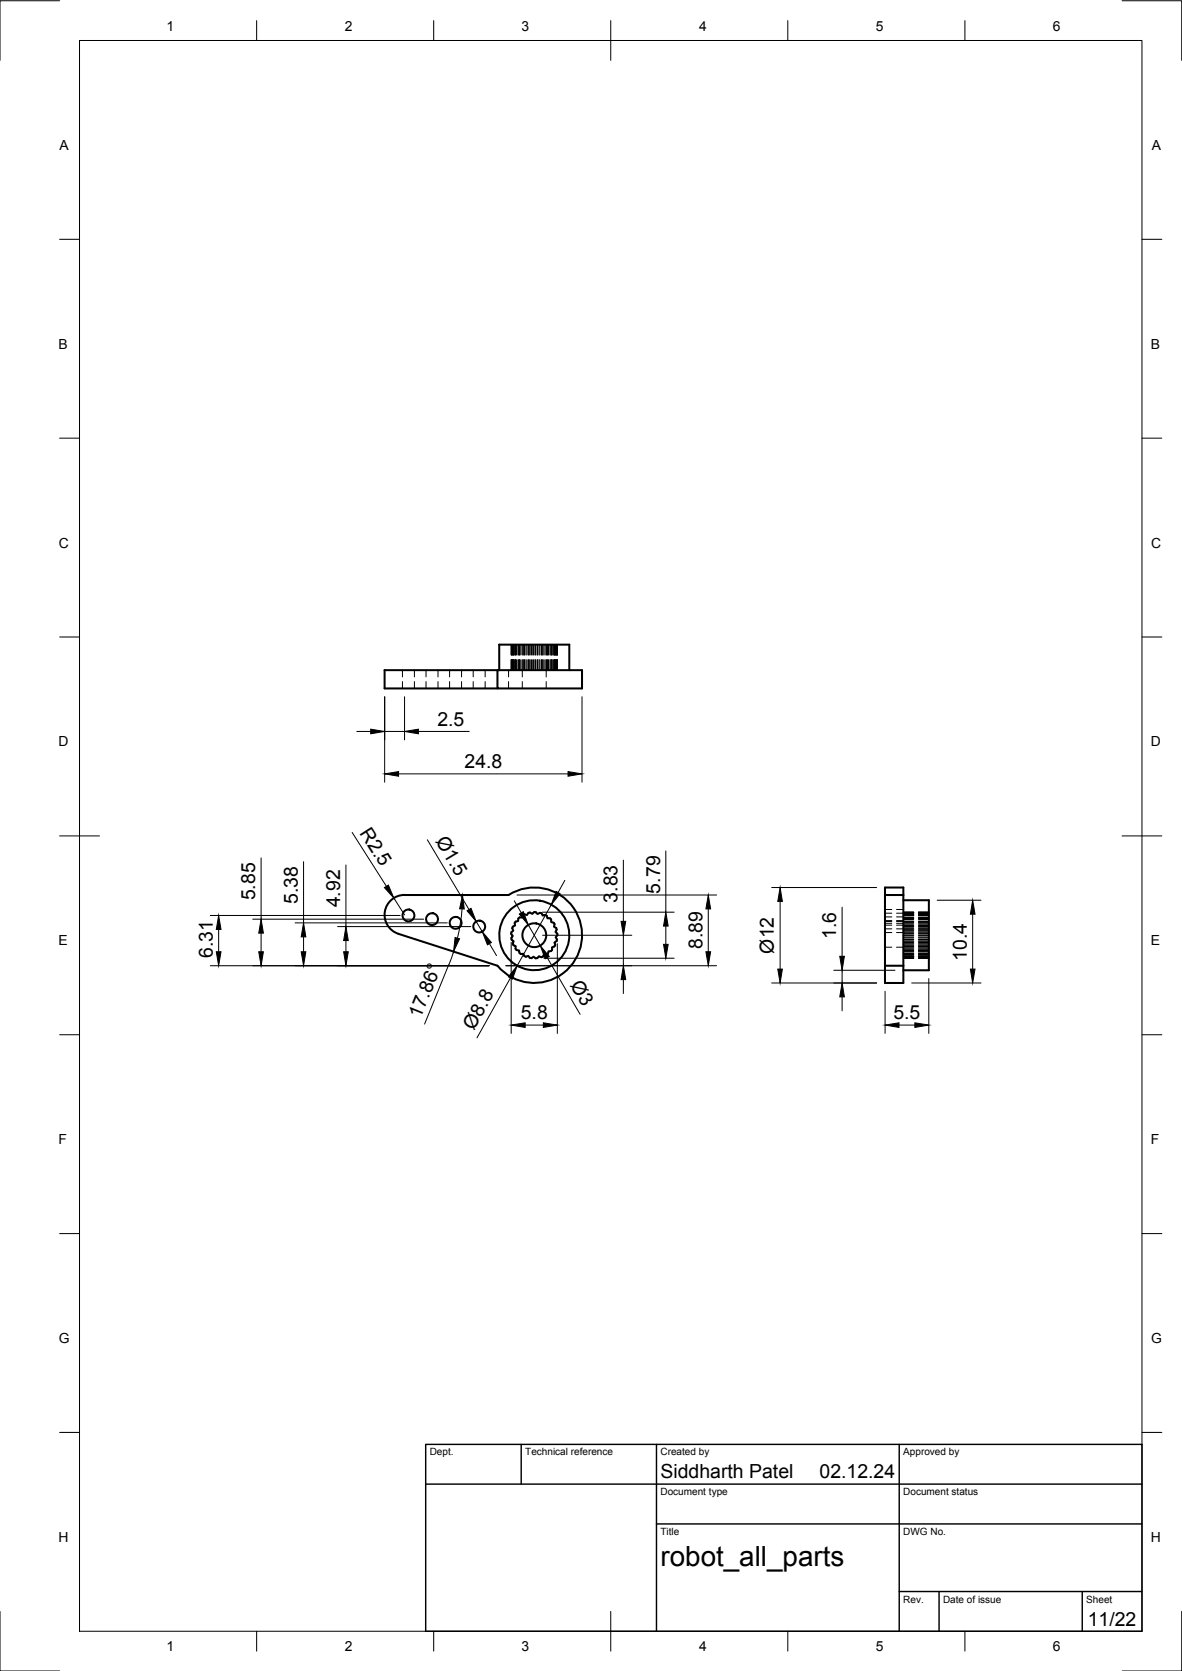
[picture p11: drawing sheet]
<svg xmlns="http://www.w3.org/2000/svg" width="297mm" height="420mm" viewBox="0 0 297 420" stroke-linecap="round" stroke-linejoin="round" font-family="sans-serif">
<!-- layer: Visible -->
<g fill="none" stroke="#000" stroke-width=".51">
<path d="M125 168.5h21.3v4.6h-21.3zM125 168.5h-28.4v4.6h28.4M125.5 168.5v-6.4h17.6v6.4M127.8 225a12 12 0 0 1 16.3 3.3 12 12 0 0 1-2.6 16.4 12 12 0 0 1-16.5-1.9l-24.9-8a5 5 0 0 1-3.4-5.5 5 5 0 0 1 5-4.3h26.1M128.5 234.4v.4l.4 .5-.4 .6 .1 .4 .5 .4-.2 .6 .1 .4 .6 .2v.6l.2 .4 .7 .1v.6l.4 .3 .6-.1 .5 .7 .8-.2 .3 .6h.5l.5-.3 .5 .4M129.6 231.7l-.3 .4 .1 .6-.5 .3-.2 .4 .3 .6-.5 .4M130.6 230.7l-.3 .3-.1 .6-.6 .1M131.4 230.1l-.2 .6h-.6M131.8 229.9l-.4 .2M132.8 229.6l-.4 .5-.6-.2M134.2 229.4l-.4 .4-.6-.4-.4 .1M134.2 229.3l.5 .1 .4 .4 .6-.3"/>
<path d="M135.7 229.5l.4 .1 .3 .6 .8-.1 .4 .8h.6l.3 .3M137.7 239.8l-.3 .3-.7-.1-.3 .5M138.5 239.1l-.7 .1-.1 .6M138.5 231.2v.6l.8 .4-.1 .8 .6 .3 .1 .4M138.8 238.8l-.3 .3M139.9 236.6l-.6 .4 .2 .6-.2 .4-.6 .2v.6M139.9 233.7l-.3 .6 .4 .5M140.1 235.2l-.5 .5 .4 .5-.1 .4M140.1 234.7v.5M222.4 225v-1.8h4.6v1.8M222.4 225v17.8M222.4 225h4.6"/>
<path d="M227 225v17.8M227 226.4h6.4v17.6h-6.4M136.4 240.5l-.4 .2-.6-.3-.4 .5-.4 .1M222.4 242.8h4.6v4.4h-4.6z"/>
<circle cx="102.6" cy="230.2" r="1.49"/>
<circle cx="108.6" cy="231.1" r="1.49"/>
<circle cx="114.5" cy="232" r="1.49"/>
<circle cx="120.4" cy="233" r="1.49"/>
<circle cx="134.3" cy="235.2" r="3"/>
<circle cx="134.3" cy="235.2" r="8.8"/>
</g>
<!-- layer: Hidden -->
<g fill="none" stroke="#000" stroke-width=".25">
<path d="M101.1 168.5v1.7M101.1 171.4v1.7M104.1 168.5v1.7M104.1 171.4v1.7M107.1 168.5v1.7M107.1 171.4v1.7M110.1 168.5v1.7M110.1 171.4v1.7M113 168.5v1.7M113 171.4v1.7M116 168.5v1.7M116 171.4v1.7"/>
<path d="M118.9 168.5v1.7M118.9 171.4v1.7M121.9 168.5v1.7M121.9 171.4v1.7M127.8 168.5v1.7M127.8 171.4v1.7M128.5 162.1v2.6M128.5 165.9v2.6M128.6 162.1v2.6M128.6 165.9v2.6M128.7 162.1v2.6M128.7 165.9v2.6"/>
<path d="M128.9 162.1v2.6M128.9 165.9v2.6M129 162.1v2.6M129 165.9v2.6M129.3 162.1v2.6M129.3 165.9v2.6M129.4 162.1v2.6M129.4 165.9v2.6M129.5 162.1v2.6M129.5 165.9v2.6M129.6 162.1v2.6M129.6 165.9v2.6"/>
<path d="M129.8 162.1v2.6M129.8 165.9v2.6M130.2 162.1v2.6M130.2 165.9v2.6M130.3 162.1v2.6M130.3 165.9v2.6M130.5 162.1v2.6M130.5 165.9v2.6M130.9 162.1v2.6M130.9 165.9v2.6M131.2 162.1v2.6M131.2 165.9l.1 4.3"/>
<path d="M131.3 171.4v1.7M131.4 162.1v2.6M131.4 165.9v2.6M131.5 162.1v2.6M131.5 165.9v2.6M131.8 162.1v2.6M131.8 165.9v2.6M132.2 162.1v2.6M132.2 165.9v2.6M132.4 162.1v2.6M132.4 165.9v2.6M132.8 162.1v2.6"/>
<path d="M132.8 165.9v2.6M133.1 162.1v2.6M133.1 165.9v2.6M133.2 162.1v2.6M133.2 165.9v2.6M133.6 162.1v2.6M133.6 165.9v2.6M133.8 162.1v2.6M133.8 165.9v2.6M134.1 162.1v2.6M134.1 165.9v2.6M134.2 162.1v2.6"/>
<path d="M134.2 165.9v2.6M134.6 162.1v2.6M134.6 165.9v2.6M135 162.1v2.6M135 165.9v2.6M135.1 162.1v2.6M135.1 165.9v2.6M135.4 162.1v2.6M135.4 165.9v2.6M135.7 162.1v2.6M135.7 165.9v2.6M136 162.1v2.6"/>
<path d="M136 165.9v2.6M136.1 162.1v2.6M136.1 165.9v2.6M136.4 162.1v2.6M136.4 165.9v2.6M136.7 162.1v2.6M136.7 165.9v2.6M137 162.1v2.6M137 165.9v2.6M137.3 168.5v1.7M137.3 171.4v1.7M137.4 162.1v2.6"/>
<path d="M137.4 165.9v2.6M137.6 162.1v2.6M137.6 165.9v2.6M137.7 162.1v2.6M137.7 165.9v2.6M137.8 162.1v2.6M137.8 165.9v2.6M138.2 162.1v2.6M138.2 165.9v2.6M138.5 162.1v2.6M138.5 165.9v2.6M138.7 162.1v2.6"/>
<path d="M138.7 165.9v2.6M139.1 162.1v2.6M139.1 165.9v2.6M139.2 162.1v2.6M139.2 165.9v2.6M139.3 162.1v2.6M139.3 165.9v2.6M139.5 162.1v2.6M139.5 165.9v2.6M139.6 162.1v2.6M139.6 165.9v2.6M139.8 162.1v2.6"/>
<path d="M139.8 165.9v2.6M139.9 162.1v2.6M139.9 165.9v2.6M140 162.1v2.6M140 165.9v2.6M222.4 238.2h1.7M222.4 229.6h1.7M222.4 232.2h1.7M222.4 234.5h1.7M222.4 231.5h1.7M222.4 231.7h1.7M222.4 228.7h1.7"/>
<path d="M222.4 232.6h1.7M222.4 233.6h1.7M222.4 230.5h1.7M225.3 238.2h4.3M225.3 229.6l4.3 .1M225.3 232.2h1.7M225.3 234.5h1.7M225.3 231.5h1.7M225.3 231.7h1.7M225.3 228.7h1.7M225.3 232.6h1.7M225.3 233.6h1.7"/>
<path d="M225.3 230.5h1.7M227 240h2.6M227 239.8h2.6M227 239.2h2.6M227 239.1h2.6M227 238.8h2.6M227 238h2.6M227 237.6h2.6M227 237h2.6M227 236.6h2.6M227 236.2h2.6M227 235.7h2.6"/>
<path d="M227 235.2h2.6M227 234.8h2.6M227 234.3h2.6M227 233.7h2.6M227 233.3h2.6M227 233h2.6M227 232.4h2.6M227 232h2.6M227 231.8h2.6M227 231.2h2.6M227 230.9h2.6M227 230.3h2.6"/>
<path d="M227 230.1h2.6M227 230.2h2.6M227 229.5h2.6M227 229.8h2.6M227 229.4h2.6M227 229.6h2.6M227 229.9h2.6M227 230.7h2.6M227 231h2.6M227 231.6h2.6M227 231.7h2.6M227 232.1h2.6"/>
<path d="M227 232.7h2.6M227 233.4h2.6M227 234h2.6M227 234.4h2.6M227 235.3h2.6M227 235.9h2.6M227 236.3h2.6M227 236.7h2.6M227 237.3h2.6M227 237.7h2.6M227 237.9h2.6M227 238.5h2.6"/>
<path d="M227 238.9h2.6M227 239h2.6M227 239.6h2.6M230.8 240h2.6M230.8 239.8h2.6M230.8 239.2h2.6M230.8 239.1h2.6M230.8 238.8h2.6M230.8 238.2h2.6M230.8 238h2.6M230.8 237.6h2.6M230.8 237h2.6"/>
<path d="M230.8 236.6h2.6M230.8 236.2h2.6M230.8 235.7h2.6M230.8 235.2h2.6M230.8 234.8h2.6M230.8 234.3h2.6M230.8 233.7h2.6M230.8 233.3h2.6M230.8 233h2.6M230.8 232.4h2.6M230.8 232h2.6M230.8 231.8h2.6"/>
<path d="M230.8 231.2h2.6M230.8 230.9h2.6M230.8 230.3h2.6M230.8 230.1h2.6M230.8 230.2h2.6M230.8 229.7h2.6M230.8 229.5h2.6M230.8 229.8h2.6M230.8 229.4h2.6M230.8 229.6h2.6M230.8 229.9h2.6M230.8 230.7h2.6"/>
<path d="M230.8 231h2.6M230.8 231.6h2.6M230.8 231.7h2.6M230.8 232.1h2.6M230.8 232.7h2.6M230.8 233.4h2.6M230.8 234h2.6M230.8 234.4h2.6M230.8 235.3h2.6M230.8 235.9h2.6M230.8 236.3h2.6M230.8 236.7h2.6"/>
<path d="M230.8 237.3h2.6M230.8 237.7h2.6M230.8 237.9h2.6M230.8 238.5h2.6M230.8 238.9h2.6M230.8 239h2.6M230.8 239.6h2.6M227 240.5h2.6M227 240.3h2.6M227 240.9h2.6M227 240.4h2.6M227 240.7h2.6"/>
<path d="M227 240.1h2.6M230.8 240.5h2.6M230.8 240.3h2.6M230.8 240.9h2.6M230.8 240.4h2.6M230.8 240.7h2.6M230.8 240.1h2.6"/>
</g>
<!-- layer: BORDER -->
<g fill="none" stroke="#000" stroke-width=".25">
<path d="M15 .2h-15v15M20 10.2h267v400h-267zM64.5 5.2v5M109 5.2v5M153.5 5.2v10M198 5.2v5M242.5 5.2v5M282 .2h15v15M15 60.2h5M287 60.2h5M15 110.2h5M287 110.2h5"/>
<path d="M15 160.2h5M287 160.2h5M15 210.2h10M282 210.2h10M15 260.2h5M287 260.2h5M15 310.2h5M287 310.2h5M15 360.2h5M287 360.2h5M0 405.2v15h15M64.5 410.2v5"/>
<path d="M109 410.2v5M153.5 405.2v10M198 410.2v5M242.5 410.2v5M297 405.2v15h-15"/>
</g>
<!-- layer: TITLEBLOCK -->
<path d="M107 363.2h180v47h-180zM107 373.2h180M131 363.2v10M165 363.2v47M226 363.2v47M165 383.2h122M226 400.2h61M236 400.2v10M272 400.2v10" fill="none" stroke="#000" stroke-width=".36"/>
<!-- layer: FD_Dimensions -->
<g fill="none" stroke="#000" stroke-width=".25">
<path d="M96.7 175.2v21.5M101.7 175.2v10.8M146.3 175.2v21.5M89.7 183.9h3.5M96.7 183.9h5M100.2 194.6h42.5M105.2 183.9h12.7M65.6 215.7v15.4M76.3 216.7v15.4M86.9 217.5v15.5M88.5 209.3l8.6 13.6M107.4 211.2l10.5 17.5"/>
<path d="M156.7 216.3v15.4M167.3 214v15.4M52.9 230.2h47.6M54.9 233.7v5.6M63.5 231.1h43M65.6 234.6v4.7M74.2 232.1h38.2M76.3 235.6v3.7M84.8 233h33.5M86.9 236.5v2.8M99 225.8l2.7 4.2M114 239.3l-1.2 3.3"/>
<path d="M116.1 228.5l-.4 3.3-.7 4.1M119.7 231.7l1.5 2.6M123 237.3l1.8 3M128.5 236.9v22.9M129.2 226.5l1.8 3M129.9 225h50.2M132.8 232.6l3 5.2M136.3 229.4h33.1M136.4 235.2h22.4M138.5 227.5l-8.5 15.3M140.1 237.3v22.5M141.9 221.4l-1.6 3"/>
<path d="M156.7 235.2v7.6M167.3 232.9v4.5M178 228.5v10.8M193.9 223.2h26.4M196 226.7v17M211.6 228.1v12.4M235.5 226.4h11M244.4 229.9v13.8M52.9 242.8h70M112.8 242.5l-6.1 15M127.1 242.8h53M128.3 245.9l-8.4 15.1"/>
<path d="M132 257.7h4.5M136.7 240.9h32.7M137.5 240.8l8.3 14.2M156.7 246.3v3.5M193.9 247.2h26.4M209.5 244h15.4M211.6 244v3.2M211.6 250.7v3.5M222.4 249.3v10.5M225.9 257.7h4M229.1 247.2h17.4M233.4 246.1v13.7"/>
</g>
<g fill="#000" stroke="#000" stroke-width=".25">
<path d="M93.2 183.3l3.5 .6-3.5 .6zM96.7 194.6l3.5-.6v1.2zM101.7 183.9l3.5-.6v1.2zM142.7 194l3.6 .6-3.6 .6zM54.4 239.3h1.1l-.6 3.5zM54.9 230.2l.6 3.5h-1.1zM65 239.3h1.2l-.6 3.5zM65.6 231.1l.6 3.5h-1.2zM75.7 239.3h1.2l-.6 3.5zM76.3 232.1l.6 3.5h-1.2zM86.4 239.3h1.1l-.6 3.5zM86.9 233l.6 3.5h-1.1z"/>
<path d="M96.6 223.2l1-.7 1.4 3.3zM114.4 235.7l1.1 .4-1.5 3.2zM116.2 225l.5 3.6-1.2-.1zM117.4 229l1-.6 1.3 3.3zM121.2 234.3l2.3 2.7-1 .6zM130.5 229.8l1-.6 1.3 3.4zM139.7 224.1l1.1 .6-2.3 2.8zM156.1 231.7h1.1l-.5 3.5zM166.8 237.4h1.1l-.6 3.5zM167.3 229.4l.6 3.5h-1.1zM177.4 239.3h1.2l-.6 3.5zM178 225l.6 3.5h-1.2z"/>
<path d="M196 223.2l.6 3.5h-1.1zM244.4 226.4l.6 3.5h-1.1zM130 242.8l-1.2 3.4-1-.6zM128.5 257.7l3.5-.5v1.1zM136.5 257.2l3.6 .5-3.6 .6zM135.8 237.8l2.2 2.7-1 .6zM156.7 242.8l.5 3.5h-1.1zM195.5 243.7h1.1l-.6 3.5zM211.6 247.2l.6 3.5h-1.2zM211 240.5h1.2l-.6 3.5zM222.4 257.7l3.5-.5v1.1zM229.9 257.2l3.5 .5-3.5 .6z"/>
<path d="M243.9 243.7h1.1l-.6 3.5z"/>
</g>
<text font-size="7" x="166" y="393.7">robot_all_parts</text>
<g font-size="4.9">
<text x="109.9" y="182.5">2.5</text>
<text x="116.7" y="193.1">24.8</text>
<text x="90.3" y="209.4" transform="rotate(58 90.3 209.4)">R2.5</text>
<text x="109.3" y="211.4" transform="rotate(59 109.3 211.4)">Ø1.5</text>
<text x="64.2" y="226.4" transform="rotate(-90 64.2 226.4)">5.85</text>
<text x="74.8" y="227.4" transform="rotate(-90 74.8 227.4)">5.38</text>
<text x="155.2" y="227" transform="rotate(-90 155.2 227)">3.83</text>
<text x="165.9" y="224.7" transform="rotate(-90 165.9 224.7)">5.79</text>
<text x="85.5" y="228.2" transform="rotate(-90 85.5 228.2)">4.92</text>
<text x="176.5" y="238.7" transform="rotate(-90 176.5 238.7)">8.89</text>
<text x="194.5" y="239.8" transform="rotate(-90 194.5 239.8)">Ø12</text>
<text x="210.2" y="236.1" transform="rotate(-90 210.2 236.1)">1.6</text>
<text x="53.5" y="240.9" transform="rotate(-90 53.5 240.9)">6.31</text>
<text x="243" y="241.7" transform="rotate(-90 243 241.7)">10.4</text>
<text x="143.2" y="247.6" transform="rotate(60 143.2 247.6)">Ø3</text>
<text x="105.7" y="256.1" transform="rotate(-68 105.7 256.1)">17.86°</text>
<text x="130.9" y="256.3">5.8</text>
<text x="224.5" y="256.3">5.5</text>
<text x="119.1" y="259.2" transform="rotate(-61 119.1 259.2)">Ø8.8</text>
<text x="166" y="371.7">Siddharth Patel</text>
<text x="206" y="371.7">02.12.24</text>
<text x="273.4" y="408.8">11/22</text>
</g>
<g font-size="3.5">
<text x="41.9" y="7.7">1</text>
<text x="86.6" y="7.7">2</text>
<text x="131.1" y="7.7">3</text>
<text x="175.7" y="7.7">4</text>
<text x="220.1" y="7.7">5</text>
<text x="264.6" y="7.7">6</text>
<text x="15" y="37.7">A</text>
<text x="289.5" y="37.7">A</text>
<text x="14.7" y="87.7">B</text>
<text x="289.2" y="87.7">B</text>
<text x="14.8" y="137.7">C</text>
<text x="289.3" y="137.7">C</text>
<text x="14.7" y="187.7">D</text>
<text x="289.2" y="187.7">D</text>
<text x="14.7" y="237.7">E</text>
<text x="289.2" y="237.7">E</text>
<text x="14.7" y="287.7">F</text>
<text x="289.2" y="287.7">F</text>
<text x="14.8" y="337.7">G</text>
<text x="289.3" y="337.7">G</text>
<text x="14.7" y="387.7">H</text>
<text x="289.2" y="387.7">H</text>
<text x="41.9" y="415.2">1</text>
<text x="86.6" y="415.2">2</text>
<text x="131.1" y="415.2">3</text>
<text x="175.7" y="415.2">4</text>
<text x="220.1" y="415.2">5</text>
<text x="264.6" y="415.2">6</text>
</g>
<g font-size="2.5">
<text x="108" y="366">Dept.</text>
<text x="132" y="366">Technical reference</text>
<text x="166" y="366">Created by</text>
<text x="227" y="366">Approved by</text>
<text x="166" y="376">Document type</text>
<text x="227" y="376">Document status</text>
<text x="166" y="386">Title</text>
<text x="227" y="386">DWG No.</text>
<text x="227" y="403">Rev.</text>
<text x="237" y="403">Date of issue</text>
<text x="273" y="403">Sheet</text>
</g>
</svg>
